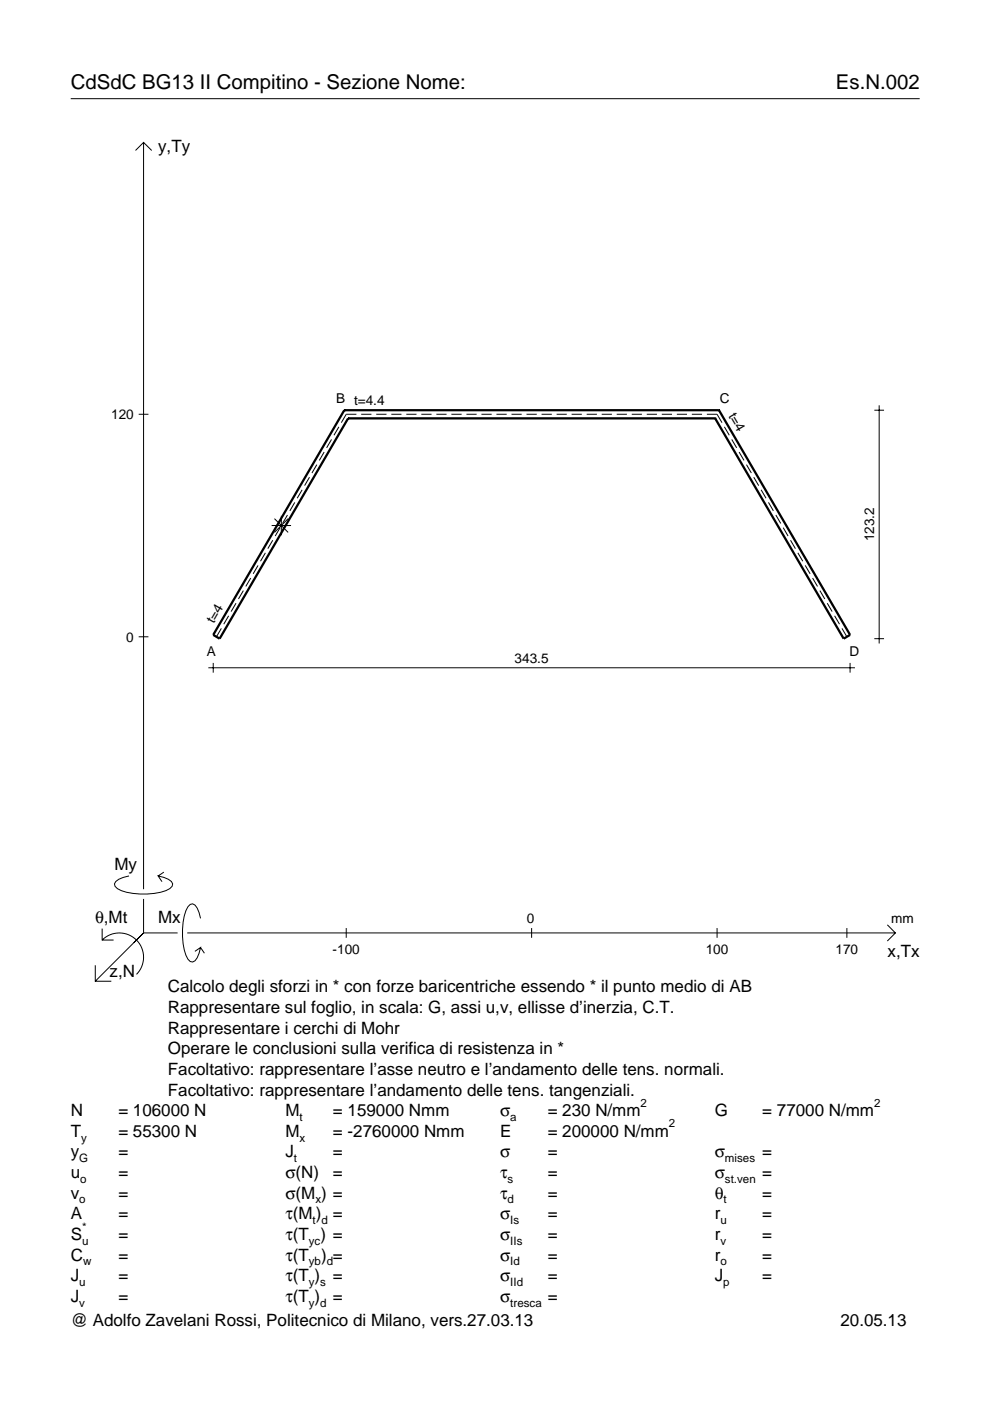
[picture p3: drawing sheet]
<svg xmlns="http://www.w3.org/2000/svg" width="210mm" height="297mm" viewBox="0 0 210 297" stroke-linecap="round" stroke-linejoin="round" font-family="sans-serif">
<g fill="none" stroke="#000" stroke-width=".21">
<path d="M15 20.9h180M28.7 31.9l1.7-1.7 1.8 1.7M30.4 30.2v158.3M29.4 87.8h2.1M67.2 98.5l-1.1 1.8M68.7 95.8l-1 1.8M70.3 93.2l-1.1 1.8M71.8 90.5l-1 1.8M75.6 87.8h-2.2l-1 1.8M76.6 87.8h2.1M79.8 87.8h2.1M83 87.8h2.1"/>
<path d="M86.1 87.8h2.2M89.3 87.8h2.2M92.5 87.8h2.2M95.7 87.8h2.2M98.9 87.8h2.1M102.1 87.8h2.1M105.3 87.8h2.1M108.5 87.8h2.1M111.6 87.8h2.2M114.8 87.8h2.2M118 87.8h2.2M121.2 87.8h2.2"/>
<path d="M124.4 87.8h2.1M127.6 87.8h2.1M130.8 87.8h2.1M133.9 87.8h2.2M137.1 87.8h2.2M140.3 87.8h2.2M143.5 87.8h2.2M146.7 87.8h2.1M149.9 87.8h2.1l1.1 1.8M153.6 90.5l1 1.8M155.1 93.2l1.1 1.8M156.7 95.8l1 1.8"/>
<path d="M158.3 98.5l1 1.8M185.4 87h2M186.4 85.9v50.5M54.7 119.9l-1 1.8M56.3 117.2l-1.1 1.8M57.6 111.4h4.1M57.8 114.5l-1 1.8M58.2 110l2.9 2.9M59.4 111.9l-1.1 1.8M59.6 109.4v4.1M60.9 109.2l-1 1.8M61.1 110l-2.9 2.9"/>
<path d="M62.5 106.5l-1 1.8M64.1 103.9l-1.1 1.7M65.6 101.2l-1 1.8M159.8 101.2l1.1 1.8M161.4 103.9l1 1.7M162.9 106.5l1.1 1.8M164.5 109.2l1 1.8M166.1 111.9l1 1.8M167.6 114.5l1 1.8M169.2 117.2l1 1.8M170.7 119.9l1.1 1.8M29.4 135h2.1"/>
<path d="M46.9 133.2l-1 1.8M48.5 130.6l-1.1 1.7M50 127.9l-1 1.8M51.6 125.2l-1 1.8M53.2 122.6l-1.1 1.7M172.3 122.6l1 1.7M173.8 125.2l1.1 1.8M175.4 127.9l1 1.8M177 130.6l1 1.7M178.5 133.2l1.1 1.8M185.4 135.4h2M44.2 141.6h137.1"/>
<path d="M45.2 140.6v2M180.2 140.6v2M21.7 199.3a5.1 5.1 0 0 1 7.2 0 5.1 5.1 0 0 1 0 7.3M21.7 196.9v2.4h2.4M27.3 185.7a3.6 3.6 0 0 0-3 1.7l.1 .5a5.6 5.6 0 0 0 3.8 1.5 13.4 13.4 0 0 0 7.8-1l.5-.5 .1-.5a3.6 3.6 0 0 0-3.1-1.7l.8 1.2M30.4 190.6v7.2M30.4 197.8l-10.2 10.2M30.4 197.8h7.2M34.7 184.9l-1.2 .8M39.7 197.8h150.1M42.5 194.7a3.6 3.6 0 0 0-1.7-3.1l-.5 .2a5.7 5.7 0 0 0-1.5 3.7 13.3 13.3 0 0 0 1 7.9l.5 .5 .5 .1a3.6 3.6 0 0 0 1.7-3.1l-1.2 .8M73.4 196.8v2"/>
<path d="M112.7 196.8v2M152 196.8v2M179.6 196.8v2M188.1 196.1l1.7 1.7-1.7 1.7M20.2 204.7v3.3h3.4M42.5 200.9l.8 1.2"/>
</g>
<path d="M73 87h.1M73 87l-27.8 47.6 1.4 .8 27.2-46.7M73 87h79.4M73.8 88.7h.1M73.8 88.7h77.8M151.6 88.7h.1M152.4 87h.1M152.4 87l27.8 47.6-1.3 .8-27.3-46.7" fill="none" stroke="#000" stroke-width=".48"/>
<g font-size="4.3">
<text x="15" y="18.9">CdSdC BG13 II Compitino - Sezione Nome:</text>
<text x="177.2" y="18.9">Es.N.002</text>
</g>
<g font-size="3.6">
<text x="33.5" y="32.3">y,Ty</text>
<text x="24.3" y="184.4">My</text>
<text x="20.1" y="195.7">θ,Mt</text>
<text x="33.5" y="195.7">Mx</text>
<text x="188.2" y="203">x,Tx</text>
<text x="23.2" y="207.1">z,N</text>
<text x="35.6" y="210.4">Calcolo degli sforzi in * con forze baricentriche essendo * il punto medio di AB</text>
<text x="35.6" y="214.8">Rappresentare sul foglio, in scala: G, assi u,v, ellisse d’inerzia, C.T.</text>
<text x="35.6" y="219.2">Rappresentare i cerchi di Mohr</text>
<text x="35.6" y="223.5">Operare le conclusioni sulla verifica di resistenza in *</text>
<text x="35.6" y="227.9">Facoltativo: rappresentare l’asse neutro e l’andamento delle tens. normali.</text>
<text x="35.6" y="232.3">Facoltativo: rappresentare l’andamento delle tens. tangenziali.</text>
<text x="15" y="236.7">N</text>
<text x="25.1" y="236.7">= 106000 N</text>
<text x="60.5" y="236.7">M</text>
<text x="70.6" y="236.7">= 159000 Nmm</text>
<text x="106" y="236.7">σ</text>
<text x="116.1" y="236.7">= 230 N/mm</text>
<text x="151.5" y="236.7">G</text>
<text x="161.6" y="236.7">= 77000 N/mm</text>
<text x="15" y="241">T</text>
<text x="15" y="245.4">y</text>
<text x="25.1" y="241">= 55300 N</text>
<text x="25.1" y="245.4">=</text>
<text x="60.5" y="245.4">J</text>
<text x="60.5" y="241">M</text>
<text x="70.6" y="241">= -2760000 Nmm</text>
<text x="70.6" y="245.4">=</text>
<text x="106" y="241">E</text>
<text x="106" y="245.4">σ</text>
<text x="116.1" y="245.4">=</text>
<text x="116.1" y="241">= 200000 N/mm</text>
<text x="151.5" y="245.4">σ</text>
<text x="161.6" y="245.4">=</text>
<text x="15" y="249.8">u</text>
<text x="25.1" y="249.8">=</text>
<text x="60.5" y="249.8">σ(N)</text>
<text x="70.6" y="249.8">=</text>
<text x="106" y="249.8">τ</text>
<text x="116.1" y="249.8">=</text>
<text x="151.5" y="249.8">σ</text>
<text x="161.6" y="249.8">=</text>
<text x="15" y="254.2">v</text>
<text x="25.1" y="254.2">=</text>
<text x="60.5" y="254.2">σ(M ) =</text>
<text x="106" y="254.2">τ</text>
<text x="116.1" y="254.2">=</text>
<text x="151.5" y="254.2">θ</text>
<text x="161.6" y="254.2">=</text>
<text x="15" y="258.5">A</text>
<text x="15" y="262.9">S</text>
<text x="25.1" y="262.9">=</text>
<text x="25.1" y="258.5">=</text>
<text x="60.5" y="258.5">τ(M ) =</text>
<text x="60.5" y="262.9">τ(T ) =</text>
<text x="106" y="258.5">σ</text>
<text x="106" y="262.9">σ</text>
<text x="116.1" y="258.5">=</text>
<text x="116.1" y="262.9">=</text>
<text x="151.5" y="258.5">r</text>
<text x="151.5" y="262.9">r</text>
<text x="161.6" y="258.5">=</text>
<text x="161.6" y="262.9">=</text>
<text x="15" y="267.3">C</text>
<text x="25.1" y="267.3">=</text>
<text x="60.5" y="267.3">τ(T</text>
<text x="68.1" y="267.3">) =</text>
<text x="106" y="267.3">σ</text>
<text x="116.1" y="267.3">=</text>
<text x="151.5" y="267.3">r</text>
<text x="161.6" y="267.3">=</text>
<text x="15" y="271.7">J</text>
<text x="25.1" y="271.7">=</text>
<text x="60.5" y="271.7">τ(T )</text>
<text x="70.6" y="271.7">=</text>
<text x="106" y="271.7">σ</text>
<text x="116.1" y="271.7">=</text>
<text x="151.5" y="271.7">J</text>
<text x="161.6" y="271.7">=</text>
<text x="15" y="281.2">@ Adolfo Zavelani Rossi, Politecnico di Milano, vers.27.03.13</text>
<text x="15" y="276">J</text>
<text x="25.1" y="276">=</text>
<text x="60.5" y="276">τ(T )</text>
<text x="70.6" y="276">=</text>
<text x="106" y="276">σ</text>
<text x="116.1" y="276">=</text>
<text x="178.2" y="281.2">20.05.13</text>
</g>
<g font-size="2.9">
<text x="23.6" y="88.8">120</text>
<text x="71.3" y="85.5">B t=4.4</text>
<text x="152.6" y="85.5">C</text>
<text x="154.4" y="88.2" transform="rotate(60 154.4 88.2)">t=4</text>
<text x="185.4" y="114.8" transform="rotate(-90 185.4 114.8)">123.2</text>
<text x="26.8" y="136">0</text>
<text x="45.4" y="132.3" transform="rotate(-60 45.4 132.3)">t=4</text>
<text x="43.8" y="139.1">A</text>
<text x="109.1" y="140.6">343.5</text>
<text x="180.1" y="139.1">D</text>
<text x="111.7" y="195.7">0</text>
<text x="189" y="195.7">mm</text>
<text x="70.5" y="202.2">-100</text>
<text x="149.6" y="202.2">100</text>
<text x="177.2" y="202.2">170</text>
</g>
<g font-size="2.4">
<text x="63.5" y="237.7">t</text>
<text x="108.2" y="237.7">a</text>
<text x="135.8" y="234.7">2</text>
<text x="141.8" y="239">2</text>
<text x="185.3" y="234.7">2</text>
<text x="17.2" y="242">y</text>
<text x="63.5" y="242">x</text>
<text x="16.8" y="246.4">G</text>
<text x="17" y="250.8">o</text>
<text x="62.3" y="246.4">t</text>
<text x="107.6" y="250.8">s</text>
<text x="153.7" y="246.4">mises</text>
<text x="153.7" y="250.8">st.ven</text>
<text x="16.8" y="255.2">o</text>
<text x="66.9" y="255.2">x</text>
<text x="107.6" y="255.2">d</text>
<text x="153.4" y="255.2">t</text>
<text x="17.4" y="263.9">u</text>
<text x="17.4" y="260.9">*</text>
<text x="65.5" y="263.9">yc</text>
<text x="66.3" y="259.5">t d</text>
<text x="108.2" y="259.5">Is</text>
<text x="108.2" y="263.9">IIs</text>
<text x="152.7" y="259.5">u</text>
<text x="152.7" y="263.9">v</text>
<text x="17.6" y="268.3">w</text>
<text x="65.5" y="268.3">yb d</text>
<text x="108.2" y="268.3">Id</text>
<text x="152.7" y="268.3">o</text>
<text x="16.8" y="272.7">u</text>
<text x="65.5" y="272.7">y s</text>
<text x="108.2" y="272.7">IId</text>
<text x="153.3" y="272.7">p</text>
<text x="16.8" y="277">v</text>
<text x="65.5" y="277">y d</text>
<text x="108.2" y="277">tresca</text>
</g>
</svg>
